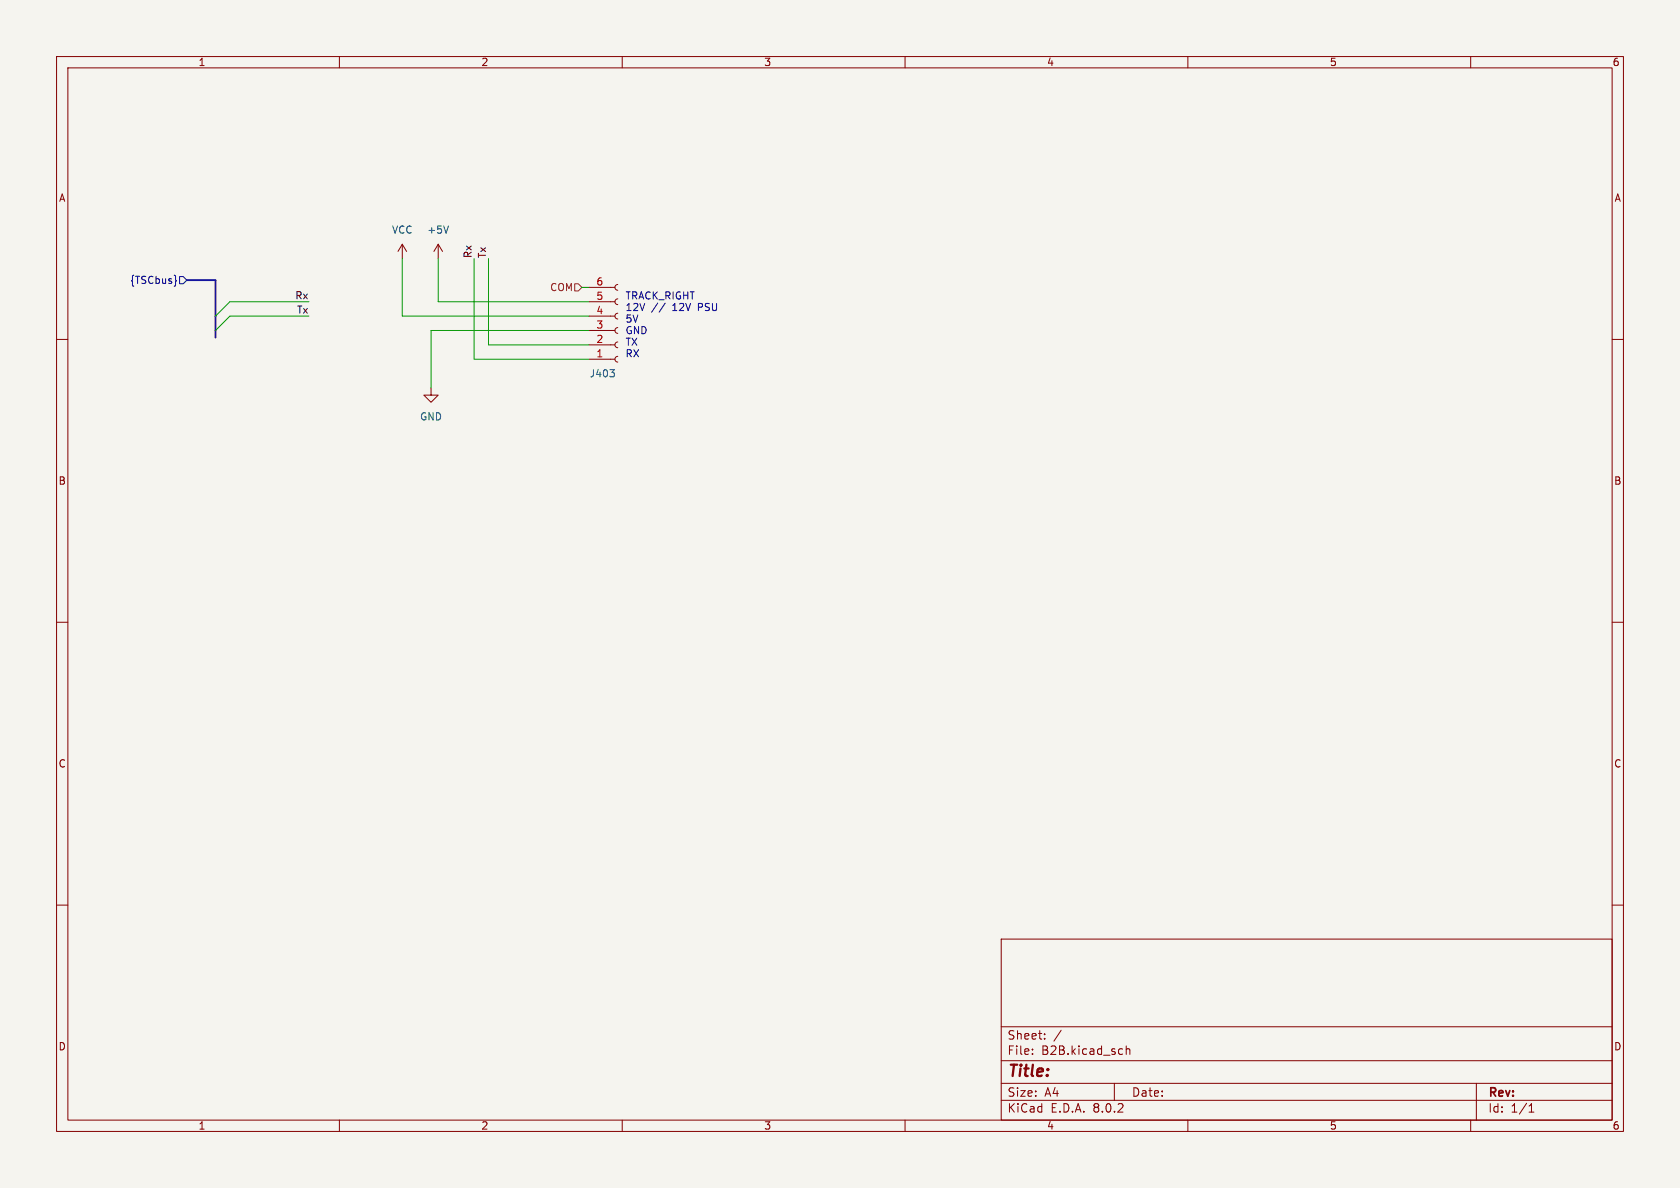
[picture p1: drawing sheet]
(kicad_sch (version 20230121) (generator eeschema)

 (paper "A4")

 (lib_symbols
  (symbol "Connector:Conn_01x06_Socket" (pin_names (offset 1.016) hide) (in_bom yes) (on_board yes)
   (property "Reference" "J" (at 0 7.62 0) (effects (font (size 1.27 1.27))))
   (property "Value" "Conn_01x06_Socket" (at 0 -10.16 0) (effects (font (size 1.27 1.27))))
   (property "Footprint" "" (at 0 0 0) (effects (font (size 1.27 1.27)) hide))
   (property "Datasheet" "~" (at 0 0 0) (effects (font (size 1.27 1.27)) hide))
   (property "ki_locked" "" (at 0 0 0) (effects (font (size 1.27 1.27))))
   (symbol "Conn_01x06_Socket_1_1"
    (arc (start 0 -7.112) (mid -0.5058 -7.62) (end 0 -8.128) (stroke (width 0.1524) (type default)) (fill (type none)))
    (arc (start 0 -4.572) (mid -0.5058 -5.08) (end 0 -5.588) (stroke (width 0.1524) (type default)) (fill (type none)))
    (arc (start 0 -2.032) (mid -0.5058 -2.54) (end 0 -3.048) (stroke (width 0.1524) (type default)) (fill (type none)))
    (polyline (pts (xy -1.27 -7.62) (xy -0.508 -7.62)) (stroke (width 0.1524) (type default)) (fill (type none)))
    (polyline (pts (xy -1.27 -5.08) (xy -0.508 -5.08)) (stroke (width 0.1524) (type default)) (fill (type none)))
    (polyline (pts (xy -1.27 -2.54) (xy -0.508 -2.54)) (stroke (width 0.1524) (type default)) (fill (type none)))
    (polyline (pts (xy -1.27 0) (xy -0.508 0)) (stroke (width 0.1524) (type default)) (fill (type none)))
    (polyline (pts (xy -1.27 2.54) (xy -0.508 2.54)) (stroke (width 0.1524) (type default)) (fill (type none)))
    (polyline (pts (xy -1.27 5.08) (xy -0.508 5.08)) (stroke (width 0.1524) (type default)) (fill (type none)))
    (arc (start 0 0.508) (mid -0.5058 0) (end 0 -0.508) (stroke (width 0.1524) (type default)) (fill (type none)))
    (arc (start 0 3.048) (mid -0.5058 2.54) (end 0 2.032) (stroke (width 0.1524) (type default)) (fill (type none)))
    (arc (start 0 5.588) (mid -0.5058 5.08) (end 0 4.572) (stroke (width 0.1524) (type default)) (fill (type none)))
    (pin passive line (at -5.08 5.08 0) (length 3.81) (name "Pin_1" (effects (font (size 1.27 1.27)))) (number "1" (effects (font (size 1.27 1.27)))))
    (pin passive line (at -5.08 2.54 0) (length 3.81) (name "Pin_2" (effects (font (size 1.27 1.27)))) (number "2" (effects (font (size 1.27 1.27)))))
    (pin passive line (at -5.08 0 0) (length 3.81) (name "Pin_3" (effects (font (size 1.27 1.27)))) (number "3" (effects (font (size 1.27 1.27)))))
    (pin passive line (at -5.08 -2.54 0) (length 3.81) (name "Pin_4" (effects (font (size 1.27 1.27)))) (number "4" (effects (font (size 1.27 1.27)))))
    (pin passive line (at -5.08 -5.08 0) (length 3.81) (name "Pin_5" (effects (font (size 1.27 1.27)))) (number "5" (effects (font (size 1.27 1.27)))))
    (pin passive line (at -5.08 -7.62 0) (length 3.81) (name "Pin_6" (effects (font (size 1.27 1.27)))) (number "6" (effects (font (size 1.27 1.27)))))))
  (symbol "power:+5V" (power) (pin_names (offset 0)) (in_bom yes) (on_board yes)
   (property "Reference" "#PWR" (at 0 -3.81 0) (effects (font (size 1.27 1.27)) hide))
   (property "Value" "+5V" (at 0 3.556 0) (effects (font (size 1.27 1.27))))
   (property "Footprint" "" (at 0 0 0) (effects (font (size 1.27 1.27)) hide))
   (property "Datasheet" "" (at 0 0 0) (effects (font (size 1.27 1.27)) hide))
   (symbol "+5V_0_1"
    (polyline (pts (xy -0.762 1.27) (xy 0 2.54)) (stroke (width 0) (type default)) (fill (type none)))
    (polyline (pts (xy 0 0) (xy 0 2.54)) (stroke (width 0) (type default)) (fill (type none)))
    (polyline (pts (xy 0 2.54) (xy 0.762 1.27)) (stroke (width 0) (type default)) (fill (type none))))
   (symbol "+5V_1_1"
    (pin power_in line (at 0 0 90) (length 0) hide (name "+5V" (effects (font (size 1.27 1.27)))) (number "1" (effects (font (size 1.27 1.27)))))))
  (symbol "power:GND" (power) (pin_names (offset 0)) (in_bom yes) (on_board yes)
   (property "Reference" "#PWR" (at 0 -6.35 0) (effects (font (size 1.27 1.27)) hide))
   (property "Value" "GND" (at 0 -3.81 0) (effects (font (size 1.27 1.27))))
   (property "Footprint" "" (at 0 0 0) (effects (font (size 1.27 1.27)) hide))
   (property "Datasheet" "" (at 0 0 0) (effects (font (size 1.27 1.27)) hide))
   (symbol "GND_0_1"
    (polyline (pts (xy 0 0) (xy 0 -1.27) (xy 1.27 -1.27) (xy 0 -2.54) (xy -1.27 -1.27) (xy 0 -1.27)) (stroke (width 0) (type default)) (fill (type none))))
   (symbol "GND_1_1"
    (pin power_in line (at 0 0 270) (length 0) hide (name "GND" (effects (font (size 1.27 1.27)))) (number "1" (effects (font (size 1.27 1.27)))))))
  (symbol "power:VCC" (power) (pin_names (offset 0)) (in_bom yes) (on_board yes)
   (property "Reference" "#PWR" (at 0 -3.81 0) (effects (font (size 1.27 1.27)) hide))
   (property "Value" "VCC" (at 0 3.81 0) (effects (font (size 1.27 1.27))))
   (property "Footprint" "" (at 0 0 0) (effects (font (size 1.27 1.27)) hide))
   (property "Datasheet" "" (at 0 0 0) (effects (font (size 1.27 1.27)) hide))
   (symbol "VCC_0_1"
    (polyline (pts (xy -0.762 1.27) (xy 0 2.54)) (stroke (width 0) (type default)) (fill (type none)))
    (polyline (pts (xy 0 0) (xy 0 2.54)) (stroke (width 0) (type default)) (fill (type none)))
    (polyline (pts (xy 0 2.54) (xy 0.762 1.27)) (stroke (width 0) (type default)) (fill (type none))))
   (symbol "VCC_1_1"
    (pin power_in line (at 0 0 90) (length 0) hide (name "VCC" (effects (font (size 1.27 1.27)))) (number "1" (effects (font (size 1.27 1.27))))))))


 (bus_entry (at 40.64 55.88) (size -2.54 2.54) (stroke (width 0) (type default)))
 (bus_entry (at 40.64 53.34) (size -2.54 2.54) (stroke (width 0) (type default)))

 (wire (pts (xy 71.12 55.88) (xy 104.14 55.88)) (stroke (width 0) (type default)))
 (wire (pts (xy 86.36 45.72) (xy 86.36 60.96)) (stroke (width 0) (type default)))
 (wire (pts (xy 86.36 60.96) (xy 104.14 60.96)) (stroke (width 0) (type default)))
 (wire (pts (xy 54.61 55.88) (xy 40.64 55.88)) (stroke (width 0) (type default)))
 (bus (pts (xy 33.02 49.53) (xy 38.1 49.53)) (stroke (width 0) (type default)))

 (wire (pts (xy 102.87 50.8) (xy 104.14 50.8)) (stroke (width 0) (type default)))
 (wire (pts (xy 54.61 53.34) (xy 40.64 53.34)) (stroke (width 0) (type default)))
 (wire (pts (xy 83.82 63.5) (xy 104.14 63.5)) (stroke (width 0) (type default)))
 (wire (pts (xy 83.82 45.72) (xy 83.82 63.5)) (stroke (width 0) (type default)))
 (wire (pts (xy 77.47 53.34) (xy 104.14 53.34)) (stroke (width 0) (type default)))
 (wire (pts (xy 71.12 45.72) (xy 71.12 55.88)) (stroke (width 0) (type default)))
 (bus (pts (xy 38.1 55.88) (xy 38.1 58.42)) (stroke (width 0) (type default)))

 (wire (pts (xy 76.2 58.42) (xy 104.14 58.42)) (stroke (width 0) (type default)))
 (wire (pts (xy 77.47 45.72) (xy 77.47 53.34)) (stroke (width 0) (type default)))
 (bus (pts (xy 38.1 49.53) (xy 38.1 55.88)) (stroke (width 0) (type default)))
 (bus (pts (xy 38.1 58.42) (xy 38.1 59.69)) (stroke (width 0) (type default)))

 (wire (pts (xy 76.2 58.42) (xy 76.2 68.58)) (stroke (width 0) (type default)))

 (text "TRACK_RIGHT\n12V // 12V PSU\n5V\nGND\nTX\nRX" (at 110.49 63.5 0) (effects (font (size 1.27 1.27)) (justify left bottom)))

 (label "Rx" (at 83.82 45.72 90) (fields_autoplaced) (effects (font (size 1.27 1.27)) (justify left bottom)))
 (label "Rx" (at 54.61 53.34 180) (fields_autoplaced) (effects (font (size 1.27 1.27)) (justify right bottom)))
 (label "Tx" (at 86.36 45.72 90) (fields_autoplaced) (effects (font (size 1.27 1.27)) (justify left bottom)))
 (label "Tx" (at 54.61 55.88 180) (fields_autoplaced) (effects (font (size 1.27 1.27)) (justify right bottom)))

 (hierarchical_label "{TSCbus}" (shape input) (at 33.02 49.53 180) (fields_autoplaced) (effects (font (size 1.27 1.27)) (justify right)))
 (hierarchical_label "COM" (shape input) (at 102.87 50.8 180) (fields_autoplaced) (effects (font (size 1.27 1.27)) (justify right)))

 (symbol (lib_id "Connector:Conn_01x06_Socket") (at 109.22 58.42 0) (mirror x) (unit 1) (in_bom yes) (on_board yes) (dnp no)
  (property "Reference" "J403" (at 104.14 66.04 0) (effects (font (size 1.27 1.27)) (justify left)))
  (property "Value" "Conn_01x06_Socket" (at 110.49 55.88 0) (effects (font (size 1.27 1.27)) (justify left) hide))
  (property "Footprint" "Connector_PinSocket_2.54mm:PinSocket_1x06_P2.54mm_Horizontal" (at 109.22 58.42 0) (effects (font (size 1.27 1.27)) hide))
  (property "Datasheet" "~" (at 109.22 58.42 0) (effects (font (size 1.27 1.27)) hide)) (pin "1") (pin "2") (pin "3") (pin "4") (pin "5") (pin "6"))

 (symbol (lib_id "power:GND") (at 76.2 68.58 0) (unit 1) (in_bom yes) (on_board yes) (dnp no) (fields_autoplaced)
  (property "Reference" "#PWR0403" (at 76.2 74.93 0) (effects (font (size 1.27 1.27)) hide))
  (property "Value" "GND" (at 76.2 73.66 0) (effects (font (size 1.27 1.27))))
  (property "Footprint" "" (at 76.2 68.58 0) (effects (font (size 1.27 1.27)) hide))
  (property "Datasheet" "" (at 76.2 68.58 0) (effects (font (size 1.27 1.27)) hide)) (pin "1"))

 (symbol (lib_id "power:+5V") (at 77.47 45.72 0) (unit 1) (in_bom yes) (on_board yes) (dnp no) (fields_autoplaced)
  (property "Reference" "#PWR0402" (at 77.47 49.53 0) (effects (font (size 1.27 1.27)) hide))
  (property "Value" "+5V" (at 77.47 40.64 0) (effects (font (size 1.27 1.27))))
  (property "Footprint" "" (at 77.47 45.72 0) (effects (font (size 1.27 1.27)) hide))
  (property "Datasheet" "" (at 77.47 45.72 0) (effects (font (size 1.27 1.27)) hide)) (pin "1"))

 (symbol (lib_id "power:VCC") (at 71.12 45.72 0) (unit 1) (in_bom yes) (on_board yes) (dnp no) (fields_autoplaced)
  (property "Reference" "#PWR0401" (at 71.12 49.53 0) (effects (font (size 1.27 1.27)) hide))
  (property "Value" "VCC" (at 71.12 40.64 0) (effects (font (size 1.27 1.27))))
  (property "Footprint" "" (at 71.12 45.72 0) (effects (font (size 1.27 1.27)) hide))
  (property "Datasheet" "" (at 71.12 45.72 0) (effects (font (size 1.27 1.27)) hide)) (pin "1")))
